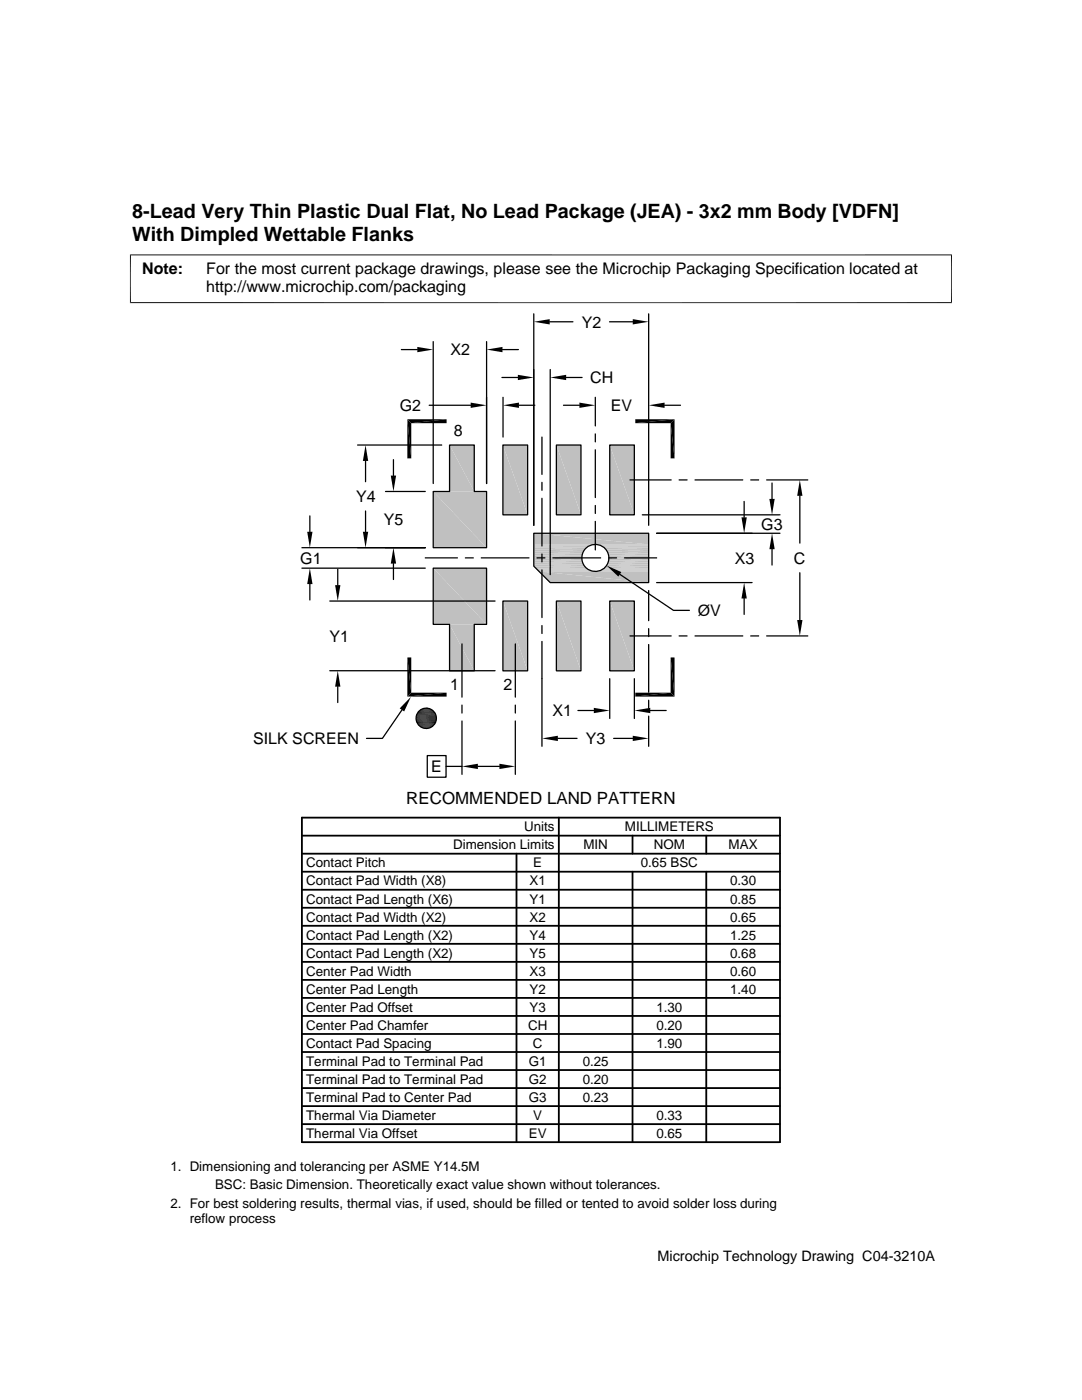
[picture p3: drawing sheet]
<svg xmlns="http://www.w3.org/2000/svg" width="216mm" height="279mm" viewBox="0 0 216 279" stroke-linecap="round" stroke-linejoin="round" font-family="sans-serif">
<g fill="#c0c0c0">
<path d="M89.7 88.8l4.9 9.3h-4.9z"/>
<path d="M89.7 88.8h4.9v9.3z"/>
<path d="M121.7 88.8l4.9 13.9h-4.9z"/>
<path d="M121.7 88.8h4.9v13.9z"/>
<path d="M111 88.8l4.9 13.9h-4.9z"/>
<path d="M111 88.8h4.9v13.9z"/>
<path d="M100.4 88.8l4.9 13.9h-4.9z"/>
<path d="M100.4 88.8h4.9v13.9z"/>
<path d="M106.5 106.4l22.9 2.2h-22.9z"/>
<path d="M106.5 106.4h22.9v2.2z"/>
</g>
<path d="M106.5 108.7h22.9M106.5 108.8h11.8M106.5 108.9h11.4M119.3 108.8h10.1M119.7 108.9h9.7" fill="none" stroke="#c0c0c0" stroke-width=".2"/>
<path d="M106.5 109.1h10.9M120.1 109.1h9.3" fill="none" stroke="#c0c0c0" stroke-width=".28"/>
<g fill="#c0c0c0">
<path d="M86.4 98.1l10.7 11.2h-10.7z"/>
<path d="M86.4 98.1h10.7v11.2z"/>
</g>
<path d="M106.5 109.4h10.6M120.5 109.4h8.9" fill="none" stroke="#c0c0c0" stroke-width=".32"/>
<path d="M106.5 109.8h10.2M120.9 109.8h8.5" fill="none" stroke="#c0c0c0" stroke-width=".4"/>
<path d="M106.5 110.2h10M121.1 110.2h8.3" fill="none" stroke="#c0c0c0" stroke-width=".42"/>
<path d="M106.5 110.6h9.7M121.3 110.6h8.1" fill="none" stroke="#c0c0c0" stroke-width=".44"/>
<g fill="#c0c0c0">
<path d="M121.5 110.9l7.9 .4h-7.9z"/>
<path d="M121.5 110.9h7.9v.4z"/>
<path d="M106.5 110.9l9.6 .4h-9.6z"/>
<path d="M106.5 110.9h9.6v.4z"/>
<path d="M121.5 111.3l7.9 .5h-7.9z"/>
<path d="M121.5 111.3h7.9v.5z"/>
<path d="M106.5 111.3l9.6 .5h-9.6z"/>
<path d="M106.5 111.3h9.6v.5z"/>
</g>
<path d="M106.5 112h9.7M121.3 112h8.1" fill="none" stroke="#c0c0c0" stroke-width=".44"/>
<path d="M106.5 112.5h10M121.1 112.5h8.3" fill="none" stroke="#c0c0c0" stroke-width=".42"/>
<path d="M106.5 112.8h10.1" fill="none" stroke="#c0c0c0" stroke-width=".3"/>
<path d="M120.9 112.9h8.5" fill="none" stroke="#c0c0c0" stroke-width=".4"/>
<path d="M106.5 113h10.2M107.2 113.8h10.7M107.4 113.9h10.9M107.5 114h21.9M119.3 113.9h10.1M119.7 113.8h9.7" fill="none" stroke="#c0c0c0" stroke-width=".2"/>
<path d="M106.6 113.3h10.5M120.5 113.3h8.9" fill="none" stroke="#c0c0c0" stroke-width=".32"/>
<path d="M106.9 113.5h10.5M120.1 113.5h9.3" fill="none" stroke="#c0c0c0" stroke-width=".28"/>
<g fill="#c0c0c0">
<path d="M107.6 114l21.8 2.3h-19.6z"/>
<path d="M107.6 114h21.8v2.3z"/>
<path d="M86.4 113.4l10.7 11.2h-10.7z"/>
<path d="M86.4 113.4h10.7v11.2z"/>
<path d="M121.7 120l4.9 13.9h-4.9z"/>
<path d="M121.7 120h4.9v13.9z"/>
<path d="M111 120l4.9 13.9h-4.9z"/>
<path d="M111 120h4.9v13.9z"/>
<path d="M100.4 120l4.9 13.9h-4.9z"/>
<path d="M100.4 120h4.9v13.9z"/>
<path d="M89.7 124.6l4.9 9.3h-4.9z"/>
<path d="M89.7 124.6h4.9v9.3z"/>
</g>
<g fill="none" stroke="#000" stroke-width=".25">
<path d="M80.1 69.8h3.2M86.4 68.2v28.3M97.1 68.2v28.3M100.2 75.3h3.1M100.3 69.8h3.1M100.4 79.3v7.9M106.5 62.6v42.2M109.7 64.2h4.6M109.8 73.7v41M113 75.3h3.1M118.8 79.3v5.7M121.6 64.2h4.7"/>
<path d="M129.4 62.6v42.2M71.4 88.8h16.7M72.9 92v4.1M76.9 98.1h8M78.5 91.7v3.2M85.6 80.9h8.3M89.7 88.8h4.9v9.3h2.5v11.2h-10.7v-11.2h3.3zM100.4 88.8h4.9v13.9h-4.9zM103.5 80.9h3.2M108.1 87.2v7.5M108.1 96.3v1.6M108.1 99.4v9.6"/>
<path d="M111 88.8h4.9v13.9h-4.9zM112.4 80.9h3.2M118.8 86.6v1.6M118.8 89.8v9.5M121.7 88.8h4.9v13.9h-4.9zM125.7 95.8h8.2M132.6 80.9h3.2M135.5 95.8h1.6M138.7 95.8h9.5M149.8 95.8h1.6M153 95.8h8.2M154.1 96.4v3.2"/>
<path d="M159.6 99v9.4M60.2 109.3h24.7M60.2 113.4h24.7M61.8 103v3.1M61.8 116.6v3.1M65.8 120h33M67.4 113.6v3.2M72.9 102v4.1M78.5 112.5v3.2M84.9 111.3h6.4M86.4 113.4h10.7v11.2h-2.5v9.3h-4.9v-9.3h-3.3zM92.9 111.3h1.5"/>
<path d="M96 111.3h9.6M100.4 120h4.9v13.9h-4.9zM106.5 106.4h22.9v9.9h-19.6l-3.3-3.3zM107.1 111.3h1.6M108.1 110.6v1.5M108.1 113.7v9.6M110.3 111.3h9.5M111 120h4.9v13.9h-4.9zM118.8 100.9v1.6M118.8 104.1v5.6M121.4 111.3h1.6M121.7 120h4.9v13.9h-4.9z"/>
<path d="M123.7 114.6l10.7 7.2h3.2M124.6 111.3h6.4M128.2 102.7h27.4M129.4 117.9v6M131 116.3h19.1M131 106.4h24.6M148.5 100.1v3.2M148.5 119.4v3.2M154.1 109.6v3.2M159.6 114.3v9.4M65.8 133.9h33M67.4 137v3.2"/>
<path d="M92.2 128.5v10.6M102.8 128.5v10.6M108.1 124.8v1.6M108.1 128v20.9M121.7 135.4v8M125.7 126.9h8.2M126.6 135.4v8M129.4 125.5v1.5M129.4 128.6v9.6M129.4 139.7v1.6M135.5 126.9h1.6M138.7 126.9h9.5"/>
<path d="M149.8 126.9h1.6M153 126.9h8.2M80.2 141.7l-3.9 5.7h-3.2M85.3 150.8h3.7v4.3h-3.7zM89 153h3.2M92.2 140.7v1.6M92.2 143.9v10.6M95.4 153h4.3M102.8 140.7v1.6M102.8 143.9v10.6M111.3 147.4h3.8M115.3 141.8h3.2"/>
<path d="M122.4 147.4h3.9M129.4 142.9v6M129.8 141.8h3.1"/>
<circle cx="118.8" cy="111.4" r="2.7"/>
<circle cx="85" cy="143.4" r="2.03"/>
</g>
<g fill="#000">
<path d="M83.3 69.2l3.1 .6-3.1 .5zM97.1 69.8l3.2-.6v1.1zM103.3 74.8l3.2 .5-3.2 .6zM106.5 64.2l3.2-.5v1zM109.8 75.3l3.2-.5v1.1zM126.3 63.7l3.1 .5-3.1 .5zM72.9 88.8l.6 3.2h-1.1zM78 94.9h1l-.5 3.2zM81.3 83.7l.8 7.8h-.8zM81.3 83.7h7.8l-7 .8zM81.3 83.7l.8 .8v7zM82.1 84.5l7-.8v.8z"/>
<path d="M93.9 80.3l3.2 .6-3.2 .5zM100.4 80.9l3.1-.6v1.1zM115.6 80.3l3.2 .6-3.2 .5zM126.8 83.7h7.8l-7.8 .8zM126.8 84.5l7.8-.8-.8 .8zM129.4 80.9l3.2-.6v1.1zM133.8 84.5l.8 7h-.8zM133.8 84.5l.8-.8v7.8zM153.5 99.6h1.1l-.5 3.1zM159.6 95.8l.5 3.2h-1zM61.3 106.1h1.1l-.6 3.2zM61.8 113.4l.6 3.2h-1.1z"/>
<path d="M66.9 116.8h1l-.5 3.2zM72.4 106.1h1.1l-.6 3.2zM78.5 109.3l.5 3.2h-1zM121 112.9l3 1.3-.6 .9zM148.5 116.3l.5 3.1h-1zM148 103.3h1l-.5 3.1zM154.1 106.4l.5 3.2h-1.1zM67.4 133.9l.5 3.1h-1zM81.3 131.2l.8 7-.8 .8zM81.3 131.2h.8v7zM81.3 139l7.8-.8v.8zM81.3 139l.8-.8h7z"/>
<path d="M133.8 131.2l.8 7.8-.8-.8zM126.8 138.2h7l-7 .8zM133.8 131.2h.8v7.8zM126.8 139l7-.8 .8 .8zM159.1 123.7h1l-.5 3.2zM82 139.1l-1.4 2.9-.8-.6zM84 145.1l1.9 .1zM84.2 141.5l1.8 .1zM84.2 145.2l1.5 .1zM84.2 145.2h1.7zM84.2 141.5h1.7zM84.4 141.4l1.5 .1z"/>
<path d="M84.4 145.3h1.1zM84.4 145.3h1.3zM84.4 141.4h1.3zM84.6 141.4h1.1zM84.6 145.3l.7 .1zM84.6 145.3h.9zM84.6 141.4h.9zM84.8 141.3l.7 .1zM84.8 145.4h.5zM84.8 141.3h.5zM92.2 153l3.2-.6v1.1zM99.7 152.4l3.1 .6-3.1 .5z"/>
<path d="M108.1 147.4l3.2-.6v1.1zM118.5 141.3l3.2 .5-3.2 .5zM126.3 146.8l3.1 .6-3.1 .5zM126.6 141.8l3.2-.5v1z"/>
</g>
<g fill="none" stroke="#000" stroke-width=".2">
<path d="M26 50.8v9.7M189.9 50.8v9.7M189.9 50.9h-164M25.9 60.4h164M83 143.1h4.1M83 143.5h4.1M83 143.6h4.1M83.1 142.9h3.9M83.1 143.8h3.9M83.1 144h3.9M83.1 142.7h3.9M83.2 142.5h3.7"/>
<path d="M83.2 144.2h3.7M83.2 144.4h3.6M83.2 142.3h3.6M83.4 144.5h3.4M83.4 142.2h3.4M83.4 142h3.2M83.4 144.7h3.2M83.6 144.8h2.9M83.6 141.9h2.9M83.7 141.8h2.7M83.7 144.9h2.7M83.9 141.6h2.3"/>
<path d="M83.9 145.1h2.3M84 145.2h2M84 141.5h2"/>
</g>
<path d="M83 143.3h4.1" fill="none" stroke="#000" stroke-width=".21"/>
<g fill="none" stroke="#000" stroke-width=".36">
<path d="M60.2 177.6h95.4M60.2 174h95.4M60.2 166.8h95.4M60.2 163.2h95.4v64.7h-95.4zM60.2 170.4h95.4M103.1 170.4v57.5M111.5 163.2v64.7M126.2 166.8v3.6M126.2 174v53.9M140.9 166.8v3.6M140.9 174v53.9M60.2 181.2h95.4"/>
<path d="M60.2 195.6h95.4M60.2 199.2h95.4M60.2 192h95.4M60.2 184.8h95.4M60.2 188.4h95.4M60.2 202.8h95.4M60.2 217.1h95.4M60.2 206.4h95.4M60.2 210h95.4M60.2 213.6h95.4M60.2 224.3h95.4M60.2 220.7h95.4"/>
</g>
<g font-size="3.9">
<text x="26.4" y="43.5">8-Lead Very Thin Plastic Dual Flat, No Lead Package (JEA) - 3x2 mm Body [VDFN]</text>
<text x="26.4" y="48">With Dimpled Wettable Flanks</text>
</g>
<text font-size="3.4" x="81.1" y="160.4">RECOMMENDED LAND PATTERN</text>
<g font-size="3.2">
<text x="28.4" y="54.6">Note:</text>
<text x="41.1" y="58.3">http://www.microchip.com/packaging</text>
<text x="41.1" y="54.6">For the most current package drawings, please see the Microchip Packaging Specification located at</text>
<text x="116.1" y="65.4">Y2</text>
<text x="89.9" y="70.9">X2</text>
<text x="117.8" y="76.5">CH</text>
<text x="79.8" y="82">G2</text>
<text x="121.9" y="82">EV</text>
<text x="90.6" y="87">8</text>
<text x="71.1" y="100.2">Y4</text>
<text x="76.6" y="104.8">Y5</text>
<text x="151.9" y="105.7">G3</text>
<text x="59.9" y="112.5">G1</text>
<text x="146.6" y="112.5">X3</text>
<text x="158.4" y="112.5">C</text>
<text x="139.2" y="122.9">ØV</text>
<text x="65.7" y="128.1">Y1</text>
<text x="89.8" y="137.7">1</text>
<text x="100.5" y="137.7">2</text>
<text x="110.2" y="142.9">X1</text>
<text x="50.5" y="148.5">SILK SCREEN</text>
<text x="116.9" y="148.5">Y3</text>
<text x="86" y="154.1">E</text>
</g>
<text font-size="2.9" x="131.2" y="251.7">Microchip Technology Drawing C04-3210A</text>
<g font-size="2.7">
<text x="104.6" y="165.9">Units</text>
<text x="124.7" y="165.9">MILLIMETERS</text>
<text x="61.1" y="173.1">Contact Pitch</text>
<text x="90.4" y="169.5">Dimension Limits</text>
<text x="106.4" y="173.1">E</text>
<text x="116.4" y="169.5">MIN</text>
<text x="127.9" y="173.1">0.65 BSC</text>
<text x="130.5" y="169.5">NOM</text>
<text x="145.4" y="169.5">MAX</text>
<text x="61.1" y="176.7">Contact Pad Width (X8)</text>
<text x="105.7" y="176.7">X1</text>
<text x="145.7" y="176.7">0.30</text>
<text x="61.1" y="180.3">Contact Pad Length (X6)</text>
<text x="61.1" y="183.9">Contact Pad Width (X2)</text>
<text x="105.7" y="180.3">Y1</text>
<text x="105.7" y="183.9">X2</text>
<text x="145.7" y="180.3">0.85</text>
<text x="145.7" y="183.9">0.65</text>
<text x="61.1" y="187.5">Contact Pad Length (X2)</text>
<text x="61.1" y="191.1">Contact Pad Length (X2)</text>
<text x="105.7" y="187.5">Y4</text>
<text x="105.7" y="191.1">Y5</text>
<text x="145.7" y="187.5">1.25</text>
<text x="145.7" y="191.1">0.68</text>
<text x="61.1" y="194.7">Center Pad Width</text>
<text x="105.7" y="194.7">X3</text>
<text x="145.7" y="194.7">0.60</text>
<text x="61.1" y="201.9">Center Pad Offset</text>
<text x="61.1" y="198.3">Center Pad Length</text>
<text x="105.7" y="198.3">Y2</text>
<text x="105.7" y="201.9">Y3</text>
<text x="131" y="201.9">1.30</text>
<text x="145.7" y="198.3">1.40</text>
<text x="61.1" y="205.5">Center Pad Chamfer</text>
<text x="61.1" y="209.1">Contact Pad Spacing</text>
<text x="105.4" y="205.5">CH</text>
<text x="106.3" y="209.1">C</text>
<text x="131" y="205.5">0.20</text>
<text x="131" y="209.1">1.90</text>
<text x="61.1" y="212.7">Terminal Pad to Terminal Pad</text>
<text x="105.5" y="212.7">G1</text>
<text x="116.3" y="212.7">0.25</text>
<text x="61.1" y="216.3">Terminal Pad to Terminal Pad</text>
<text x="61.1" y="219.9">Terminal Pad to Center Pad</text>
<text x="105.5" y="216.3">G2</text>
<text x="105.5" y="219.9">G3</text>
<text x="116.3" y="216.3">0.20</text>
<text x="116.3" y="219.9">0.23</text>
<text x="61.1" y="223.5">Thermal Via Diameter</text>
<text x="61.1" y="227.1">Thermal Via Offset</text>
<text x="105.5" y="227.1">EV</text>
<text x="106.4" y="223.5">V</text>
<text x="131" y="223.5">0.33</text>
<text x="131" y="227.1">0.65</text>
<text x="34" y="233.6">1. Dimensioning and tolerancing per ASME Y14.5M</text>
<text x="42.9" y="237.4">BSC: Basic Dimension. Theoretically exact value shown without tolerances.</text>
<text x="34" y="241.1">2. For best soldering results, thermal vias, if used, should be filled or tented to avoid solder loss during</text>
<text x="37.8" y="244.2">reflow process</text>
</g>
</svg>
